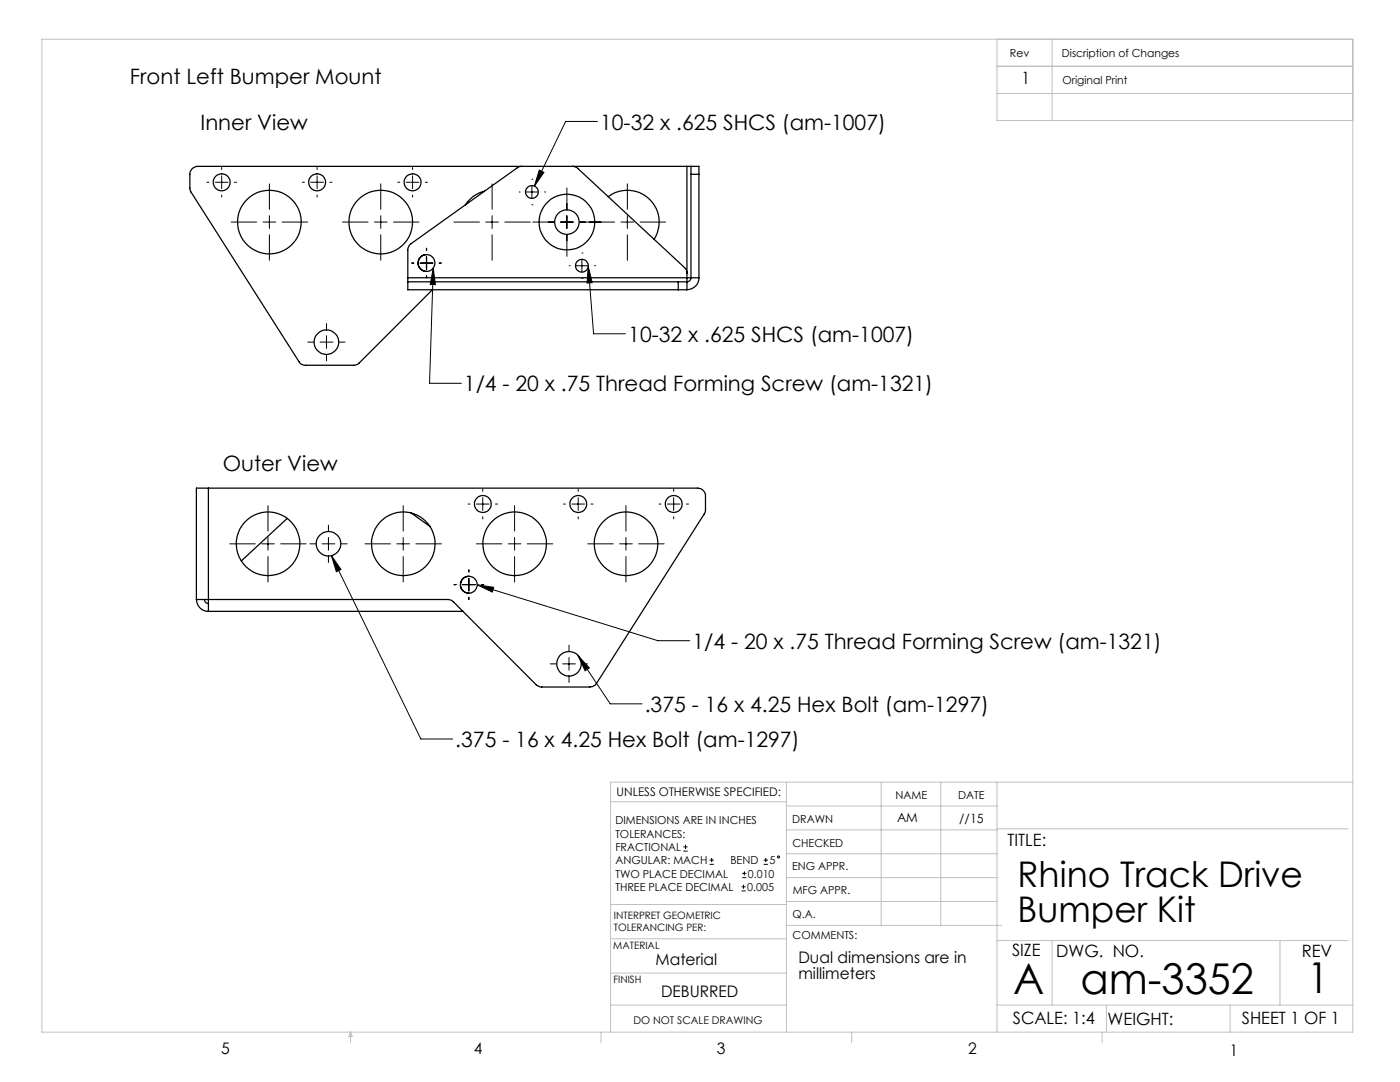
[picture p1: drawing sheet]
<svg xmlns="http://www.w3.org/2000/svg" width="279mm" height="216mm" viewBox="0 0 279 216" stroke-linecap="round" stroke-linejoin="round" font-family="sans-serif">
<g fill="none" stroke="#000" stroke-width=".2">
<path d="M41.3 36.4h.4M43 36.4h2.5M44.2 33.4v.4M44.2 35.1v2.5M44.2 38.9v.4M46.8 36.4h.4M53.8 36.7v5.1M60.3 36.4h.4M62 36.4h2.6M63.3 33.4v.4M63.3 35.1v2.5M63.3 38.9v.4"/>
<path d="M65.8 36.4h.5M76 36.7v5.1M79.4 36.4h.4M81.1 36.4h2.5M82.3 33.4v.4M82.3 35.1v2.5M82.3 38.9v.4M84.9 36.4h.4M98.2 36.7v5.1M103.6 38.3h.1M104.9 38.3h2.5M106.2 35.8h.1"/>
<path d="M106.2 37v2.6M107.6 33.9l.9 .5-1.9 2.7zM108.7 38.3h.1M113.1 37.5v4.3M119.2 24.2h-6.3l-6.3 12.9M125.2 36.7v5.1M46.1 44.3h5.1M52.5 44.3h2.5M53.8 43v2.6M53.8 46.8v5.1M56.3 44.3h5.1M68.4 44.3h5"/>
<path d="M74.7 44.3h2.6M76 43v2.6M76 46.8v5.1M78.5 44.3h5.1M82.2 52.5h.4M83.8 52.5h2.6M85.1 49.5v.5M85.1 51.2v2.6M85.1 55v.5M85.2 49.5v.5M85.2 51.2v2.6M85.2 55v.4"/>
<path d="M86.5 53.5l.4 3.3h-1zM86.5 53.5l-.8 23h6.4M87.6 52.5h.5M90.6 44.3h5.1M96.9 44.3h2.6M98.2 43v2.6M98.2 46.8v5.1M100.8 44.3h5M106.2 40.9h.1M106.3 44.3h4.3M111.9 44.3h2.5M113.1 43v2.6"/>
<path d="M113.1 46.8v4.4M113.6 53h.1M114.9 53h2.5M115.7 44.3h7M116.1 50.5h.1M116.1 55.6h.1M116.1 51.8v2.5M117.4 53.2l.8 3.2-1 .1zM117.4 53.2l1.1 13.4h6.3M118.7 53h.1M123.9 44.3h2.6M125.2 43v2.6"/>
<path d="M125.2 46.8v5.1M127.7 44.3h5.1M61.4 68.3h1.2M63.9 68.3h2.5M65.2 64.6v1.1M65.2 67v2.5M65.2 70.8v1.2M67.7 68.3h1.2M96.3 97.6v.4M96.3 99.3v2.5M115.4 97.6v.4M115.4 99.3v2.5"/>
<path d="M134.4 97.6v.4M134.4 99.3v2.5M45.9 108.5h5M52.2 108.5h2.6M53.5 100.9v5.1M53.5 107.2v2.6M53.5 111.1v5M56 108.5h5.1M61.8 108.5h1.2M64.3 108.5h2.5M65.5 104.8v1.2M65.5 107.2v2.6"/>
<path d="M65.5 111.1v1.1M66.1 110.9l2 2.7-1 .5zM66.1 110.9l17.9 36.6h6.3M68.1 108.5h1.2M72.8 108.5h5.1M79.2 108.5h2.5M80.5 100.9v5.1M80.5 107.2v2.6M80.5 111.1v5M83 108.5h5.1M90.6 116.7h.5M92.3 116.7h2.6"/>
<path d="M93.4 100.6h.4M93.6 113.7v.4M93.6 115.4v2.5M93.6 119.2v.4M95.1 108.5h5.1M95.1 100.6h2.5M95.2 116.7l3.3 .5-.3 .9zM95.2 116.7l36.1 11.1h6.4M96.1 116.7h.5M96.3 103.1v.4M98.9 100.6h.4M101.4 108.5h2.6"/>
<path d="M102.7 100.9v5.1M102.7 107.2v2.6M102.7 111.1v5M105.2 108.5h5.1M112.5 100.6h.4M114.1 100.6h2.6M115.4 103.1v.4M117.3 108.5h5.1M117.9 100.6h.5M123.6 108.5h2.6M124.9 100.9v5.1M124.9 107.2v2.6"/>
<path d="M124.9 111.1v5M127.5 108.5h5M131.5 100.6h.4M133.2 100.6h2.5M134.4 103.1v.4M137 100.6h.4M109.8 132.5h1.2M112.3 132.5h2.5M113.6 128.7v1.2M113.6 131.2v2.5M113.6 135v1.2M115.4 130.8l2.2 2.5-.8 .5z"/>
<path d="M115.4 130.8l6.4 9.6h6.3M116.1 132.5h1.2M136.4 169.8h.8M136.4 169h.8M136.8 168.6v.8M141.6 172.5h.9M141.6 171.6h.9M142 171.2v.8M148 177.8h.8M148 177h.8M148.1 175.1h.8M148.1 174.3h.8"/>
<path d="M148.4 176.5v.8M148.6 173.9v.8M152.4 172.5h.8M152.4 171.6h.8M152.8 171.2v.8"/>
<circle cx="155.4" cy="171" r=".2"/>
</g>
<g fill="none" stroke="#c0c0c0" stroke-width=".2">
<path d="M8.4 7.8h261.6v198.2h-261.6zM199 7.8v16.3h71M199 13.2h71M199 18.7h71M210 7.8v16.3M121.8 160h35.2M157 156.1v49.9M175.9 156.1v28.5M187.7 156.1v28.5M199 156.1v49.9M270 156.1h-148.2v49.9M157 170.4h42"/>
<path d="M157 165.6h42M157 160.8h42M157 175.1h42M157 179.9h42M199 165.4h70.1M121.8 194.2h35.2M121.8 187.3h35.2M121.8 180.5h35.2M157 184.6h42.9M199 187.7h70.1M210 187.7v12.9M255.4 187.7v12.9"/>
<path d="M70 206v2.1M70 206l.3 .8h-.7zM119.9 206v2.1M121.8 200.6h35.2M170 206v2.1M199 200.6h71M220 206v2.1M220.8 200.6v5.4M245.5 200.6v5.4"/>
</g>
<path d="M107.6 33.9l.9 .5-1.9 2.7zM117.4 53.2l.8 3.2-1 .1zM86.5 53.5l.4 3.3h-1zM95.2 116.7l3.3 .5-.3 .9zM115.4 130.8l2.2 2.5-.8 .5zM66.1 110.9l2 2.7-1 .5z" fill="#000"/>
<g fill="none" stroke="#000" stroke-width=".25">
<path d="M96.7 38.1l-.1 .1a6.2 6.2 0 0 0-3.7 2.7M104.1 33.2l-.9 .3-21.1 15.1a1.57 1.57 0 0 0-.7 1.3v5.5M114.3 33.2l.9 .3 21.4 19.9a1.4 1.4 0 0 1 .5 1.1M121.4 39.2a6.3 6.3 0 0 1 8.1 .5 6.3 6.3 0 0 1 1 8M137.1 33.2h.8M137.1 33.2h-97.6a1.57 1.57 0 0 0-1.6 1.6v2.9l.2 .5 21.6 33.9a1.44 1.44 0 0 0 1.3 .8h9.7l.6-.2 15-14.9M137.1 33.2v22.2M137.9 33.2v1.6M137.9 33.2h1.6v1.6M137.9 34.8h1.6M137.9 34.8v20.6M139.5 34.8v20.6"/>
<path d="M81.4 55.4v.8M81.4 55.4h55.7M81.4 56.2v1.6h55.7M81.4 56.2h55.7M85.1 50.8a1.68 1.68 0 0 0-1.6 1.7 1.68 1.68 0 0 0 1.7 1.7M135.4 56.2v1.6M137.1 55.4v.8M137.1 55.4h.8M137.1 56.2v1.6M137.9 55.4a.85 .85 0 0 1-.8 .8M137.9 55.4h1.6M139.5 55.4a2.41 2.41 0 0 1-2.4 2.4"/>
<path d="M41.6 97.4h97.6a1.57 1.57 0 0 1 1.6 1.6v2.9l-.2 .5-21.5 33.9a1.78 1.78 0 0 1-1.4 .8h-9.7l-.8-.3-16.7-16.7-.8-.4-48.1-.1M41.6 97.4h-2.4v22.2M41.6 97.4v22.2M39.2 119.6h2.4M39.2 119.6a2.41 2.41 0 0 0 2.4 2.4M40.8 119.6a.78 .78 0 0 0 .8 .8M41.6 119.6v2.4M57.3 103.4l-9.1 8.5M82 102.3l3.8 2.8M93.6 115a1.69 1.69 0 0 0-1.7 1.6 1.69 1.69 0 0 0 1.7 1.8M41.6 122h50.8"/>
<circle cx="44.2" cy="36.4" r="1.7"/>
<circle cx="63.3" cy="36.4" r="1.7"/>
<circle cx="82.3" cy="36.4" r="1.7"/>
<circle cx="106.2" cy="38.3" r="1.27"/>
<circle cx="53.8" cy="44.3" r="6.4"/>
<circle cx="76" cy="44.3" r="6.4"/>
<circle cx="85.1" cy="52.5" r="1.68"/>
<circle cx="113.1" cy="44.3" r="2.45"/>
<circle cx="113.2" cy="44.3" r="5.6"/>
<circle cx="116.1" cy="53" r="1.27"/>
<circle cx="65.1" cy="68.3" r="2.46"/>
<circle cx="53.5" cy="108.5" r="6.4"/>
<circle cx="65.6" cy="108.5" r="2.46"/>
<circle cx="80.5" cy="108.5" r="6.4"/>
<circle cx="93.6" cy="116.7" r="1.68"/>
<circle cx="96.4" cy="100.6" r="1.7"/>
<circle cx="102.7" cy="108.5" r="6.4"/>
<circle cx="115.4" cy="100.6" r="1.7"/>
<circle cx="124.9" cy="108.5" r="6.4"/>
<circle cx="134.5" cy="100.6" r="1.7"/>
<circle cx="113.6" cy="132.5" r="2.45"/>
</g>
<g font-size="8.5">
<text x="202.2" y="198.3">A</text>
<text x="215.6" y="198.3">am-3352</text>
<text x="260.9" y="198.1">1</text>
</g>
<g font-size="7.1">
<text x="203.1" y="176.9">Rhino Track Drive</text>
<text x="203.1" y="184">Bumper Kit</text>
</g>
<g font-size="4.2">
<text x="25.9" y="16.7">Front Left Bumper Mount</text>
<text x="40" y="25.9">Inner View</text>
<text x="119.8" y="25.9">10-32 x .625 SHCS (am-1007)</text>
<text x="125.4" y="68.2">10-32 x .625 SHCS (am-1007)</text>
<text x="92.6" y="78.1">1/4 - 20 x .75 Thread Forming Screw (am-1321)</text>
<text x="44.5" y="94">Outer View</text>
<text x="138.2" y="129.4">1/4 - 20 x .75 Thread Forming Screw (am-1321)</text>
<text x="128.7" y="142">.375 - 16 x 4.25 Hex Bolt (am-1297)</text>
<text x="90.9" y="149">.375 - 16 x 4.25 Hex Bolt (am-1297)</text>
</g>
<g font-size="3.4">
<text x="203.9" y="16.8">1</text>
<text x="201.1" y="168.8">TITLE:</text>
<text x="202" y="190.8">SIZE</text>
<text x="210.8" y="190.9">DWG. NO.</text>
<text x="259.8" y="191">REV</text>
<text x="202.1" y="204.4">SCALE: 1:4</text>
<text x="221" y="204.5">WEIGHT:</text>
<text x="247.8" y="204.4">SHEET 1 OF 1</text>
</g>
<g font-size="3.2">
<text x="130.8" y="192.5">Material</text>
<text x="159.3" y="192.2">Dual dimensions are in</text>
<text x="159.3" y="195.4">millimeters</text>
<text x="131.9" y="198.9">DEBURRED</text>
<text x="44.2" y="210.4">5</text>
<text x="94.6" y="210.3">4</text>
<text x="143.1" y="210.4">3</text>
<text x="193.2" y="210.3">2</text>
<text x="245.4" y="210.6">1</text>
</g>
<g font-size="2.5">
<text x="179" y="164.1">AM</text>
<text x="191.4" y="164.2">//15</text>
</g>
<text font-size="2.4" x="123.1" y="158.9">UNLESS OTHERWISE SPECIFIED:</text>
<g font-size="2.2">
<text x="201.6" y="11.4">Rev</text>
<text x="211.9" y="11.4">Discription of Changes</text>
<text x="212" y="16.8">Original Print</text>
<text x="178.7" y="159.4">NAME</text>
<text x="191.2" y="159.4">DATE</text>
<text x="122.8" y="164.5">DIMENSIONS ARE IN INCHES</text>
<text x="122.8" y="167.1">TOLERANCES:</text>
<text x="158.1" y="164.2">DRAWN</text>
<text x="122.8" y="169.8">FRACTIONAL</text>
<text x="122.8" y="172.5">ANGULAR: MACH</text>
<text x="145.8" y="172.5">BEND</text>
<text x="153.5" y="172.5">5</text>
<text x="158.1" y="173.7">ENG APPR.</text>
<text x="158.2" y="169.1">CHECKED</text>
<text x="122.8" y="177.8">THREE PLACE DECIMAL</text>
<text x="122.8" y="175.1">TWO PLACE DECIMAL</text>
<text x="149.1" y="177.8">0.005</text>
<text x="149.3" y="175.1">0.010</text>
<text x="158.2" y="178.4">MFG APPR.</text>
<text x="158.2" y="183.2">Q.A.</text>
<text x="158.2" y="187.4">COMMENTS:</text>
</g>
<text font-size="2.1" x="126.4" y="204.3">DO NOT SCALE DRAWING</text>
<g font-size="2">
<text x="122.5" y="183.3">INTERPRET GEOMETRIC</text>
<text x="122.5" y="185.9">TOLERANCING PER:</text>
<text x="122.4" y="189.4">MATERIAL</text>
<text x="122.4" y="196.2">FINISH</text>
</g>
</svg>
